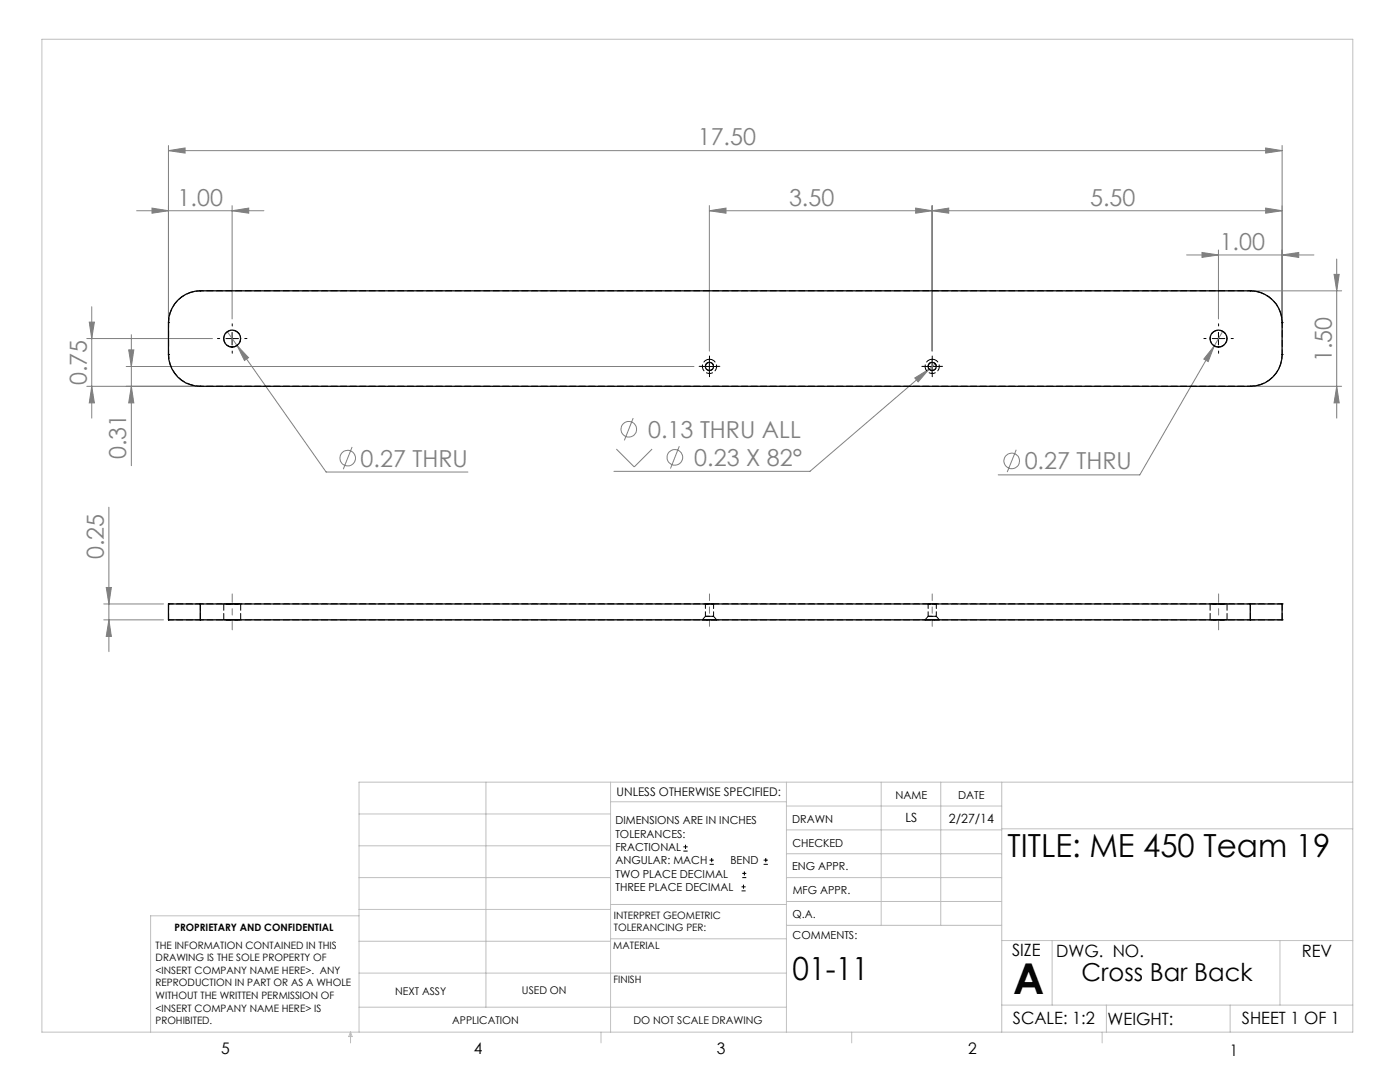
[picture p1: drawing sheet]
<svg xmlns="http://www.w3.org/2000/svg" width="279mm" height="216mm" viewBox="0 0 279 216" stroke-linecap="round" stroke-linejoin="round" font-family="sans-serif">
<g fill="none" stroke="#808080" stroke-width=".2">
<path d="M33.6 30.1l3.3-.6v1.1zM33.6 29v34.4M33.6 30.1h222.3M252.6 29.5l3.3 .6-3.3 .5zM255.9 29v34.4M27.3 42.1h25.4M30.3 41.5l3.3 .6-3.3 .4zM46.3 42.1l3.3-.6v1zM46.3 41v22.6M141.6 42.1l3.3-.6v1zM141.6 42.1h114.3M141.6 41v29.1"/>
<path d="M182.7 41.5l3.3 .6-3.3 .4zM186 42.1l3.3-.6v1zM186 41v29.1M236.8 50.9h25.4M239.9 50.4l3.3 .5-3.3 .5zM243.2 49.9v13.7M250.5 58h17.3M252.6 41.5l3.3 .6-3.3 .4zM255.9 50.9l3.3-.5v1zM266.2 54.8h1.1l-.5 3.2zM266.8 51.7v31.7M17.3 77.1h21.7"/>
<path d="M17.3 67.6h25.1M17.8 64.3h1l-.5 3.3zM18.3 61.2v22.2M18.3 77.1l.5 3.3h-1zM25.2 73.1h113.3M25.7 69.8h1l-.5 3.3zM26.2 77.1l.5 3.3h-1zM26.2 66.8v26.1M45.4 66.2l1.9 2.7M47.3 68.9l2.3 2.5-.8 .5zM47.3 68.9l17.8 25.3h28.3M182.6 75.4l2.8-1.7-2.2 2.5z"/>
<path d="M186.7 72.6l-25.1 21.5h-39.1M242.3 69l-1.2 3.1-.9-.5zM242.3 69l-14.8 25.8h-28.3M244 66.1l-1.7 2.9M250.5 77.1h17.3M266.8 77.1l.5 3.3h-1.1zM70.3 89.2l-1.8 4.4M123 89.6l3.6 3.6 3.5-3.6M126.4 83.4l-1.8 4.5M135.6 89l-1.8 4.5M202.8 89.7l-1.8 4.5M21.2 117.2h1l-.5 3.3z"/>
<path d="M21.7 101.2v28.8M20.7 123.7h11.9M20.7 120.5h11.9M21.7 123.7l.5 3.3h-1z"/>
<circle cx="69.4" cy="91.4" r="1.56"/>
<circle cx="125.5" cy="85.6" r="1.55"/>
<circle cx="134.7" cy="91.3" r="1.55"/>
<circle cx="201.9" cy="92" r="1.56"/>
</g>
<g fill="none" stroke="#000" stroke-width=".2">
<path d="M45.1 67.6h2.5M46.3 66.3v2.5M140.3 73.1h2.5M141.6 71.9v2.5M184.8 73.1h2.5M186 71.9v2.5M241.9 67.6h2.5M243.2 66.3v2.5M136.4 169.8h.8M136.4 169h.8M136.8 168.6v.8M141.6 172.5h.9"/>
<path d="M141.6 171.6h.9M142 171.2v.8M148 177.8h.8M148 177h.8M148.1 175.1h.8M148.1 174.3h.8M148.4 176.5v.8M148.6 173.9v.8M152.4 172.5h.8M152.4 171.6h.8M152.8 171.2v.8"/>
</g>
<g fill="none" stroke="#000" stroke-width=".2" stroke-dasharray="15.2 1.3 1.3 1.3">
<path d="M43.8 67.5h-.4M46.3 65v-.4M46.3 70v.5M48.8 67.5h.5M140.3 73.1h-.8M141.6 71.9v-.9M141.6 74.4v.8M142.8 73.1h.9M184.8 73.1h-.8M186 71.9v-.9M186 74.4v.8M187.3 73.1h.8"/>
<path d="M240.7 67.5h-.4M243.2 65v-.4M243.2 70v.5M245.7 67.5h.4"/>
</g>
<path d="M46.3 118.5v7.2M243.2 125.7v-7.2" fill="none" stroke="#808080" stroke-width=".2" stroke-dasharray="15.2 1.3 1.3 1.3" stroke-dashoffset="13.6"/>
<path d="M141.6 118.5v6.5M186 125v-6.5" fill="none" stroke="#808080" stroke-width=".2" stroke-dasharray="15.2 1.3 1.3 1.3" stroke-dashoffset="13.9"/>
<g fill="none" stroke="#c0c0c0" stroke-width=".2">
<path d="M8.4 7.8h261.6v198.2h-261.6zM97 156.1v44.9M121.8 156.1v49.9M121.8 160h35.2M157 156.1v49.9M175.9 156.1v28.5M187.7 156.1v28.5M199.9 156.1v49.9M270 156.1h-198.4v49.9M71.6 175.1h50.2M71.6 168.8h50.2M71.6 162.4h50.2"/>
<path d="M157 170.4h42.9M157 165.6h42.9M157 160.8h42.9M157 175.1h42.9M157 179.9h42.9M199.9 165.4h70.1M71.6 194.2h85.4M71.6 187.8h50.2M71.6 181.5h50.2M71.6 182.7h-41.5v23.3M121.8 187.3h35.2M121.8 180.5h35.2"/>
<path d="M157 184.6h42.9M199.9 187.7h70.1M210 187.7v12.9M255.4 187.7v12.9M70 206v2.1M70 206l.3 .8h-.7zM71.6 201h85.4M119.9 206v2.1M170 206v2.1M199.9 200.6h70.1M220 206v2.1M220.8 200.6v5.4"/>
<path d="M245.5 200.6v5.4"/>
</g>
<g fill="#808080">
<path d="M46.3 42.1l3.3-.6v1zM30.3 41.5l3.3 .6-3.3 .4zM252.6 41.5l3.3 .6-3.3 .4zM186 42.1l3.3-.6v1zM182.7 41.5l3.3 .6-3.3 .4zM141.6 42.1l3.3-.6v1z"/>
<path d="M239.9 50.4l3.3 .5-3.3 .5zM255.9 50.9l3.3-.5v1zM33.6 30.1l3.3-.6v1.1zM252.6 29.5l3.3 .6-3.3 .5zM182.6 75.4l.6 .8 2.2-2.5zM242.3 69l-2.1 2.6 .9 .5zM47.3 68.9l1.5 3 .8-.5z"/>
<path d="M21.7 123.7l.5 3.3h-1zM21.2 117.2h1l-.5 3.3z"/>
<path d="M25.7 69.8h1l-.5 3.3zM26.2 77.1l.5 3.3h-1zM17.8 64.3h1l-.5 3.3zM18.3 77.1l.5 3.3h-1zM266.2 54.8h1.1l-.5 3.2zM266.8 77.1l.5 3.3h-1.1z"/>
</g>
<g fill="none" stroke="#000" stroke-width=".25">
<path d="M35.5 59.9a6.3 6.3 0 0 1 4.5-1.9h209.5a6.4 6.4 0 0 1 6.4 6.4v6.3a6.3 6.3 0 0 1-6.4 6.4h-209.5a6.3 6.3 0 0 1-6.4-6.4v-6.3a6.4 6.4 0 0 1 1.9-4.5zM40 120.5h-6.4v3.2h6.4M40 120.5v3.2M40 120.5h209.5M40 123.7h209.5M249.5 120.5h6.4v3.2h-6.4M249.5 120.5v3.2"/>
<circle cx="46.3" cy="67.6" r="1.7"/>
<circle cx="141.6" cy="73.1" r=".81"/>
<circle cx="186" cy="73.1" r=".81"/>
<circle cx="243.2" cy="67.6" r="1.7"/>
</g>
<g fill="none" stroke="#000" stroke-width=".2" stroke-dasharray="1.3 .6">
<path d="M40 58h.1M249.5 58h.1M33.6 64.4h.1M33.6 70.7h.1M40 77.1h.1M141.6 72.3a.82 .82 0 0 1 .7 1.1 .82 .82 0 0 1-1.3 .3 .82 .82 0 0 1 .3-1.3l.3-.1M141.6 71.7a1.43 1.43 0 0 1 1.3 2 1.43 1.43 0 0 1-2.4 .4 1.43 1.43 0 0 1 .6-2.3l.5-.1M186 72.3a.82 .82 0 0 1 .8 1.1 .82 .82 0 0 1-1.3 .3 .82 .82 0 0 1 .2-1.3l.3-.1M186 71.7a1.43 1.43 0 0 1 1.4 2 1.43 1.43 0 0 1-2.4 .4 1.43 1.43 0 0 1 .6-2.3l.4-.1M249.5 77.1h.1M255.9 64.4h.1M255.9 70.7h.1"/>
<path d="M33.6 120.5v3.2M33.6 120.5h.1M33.6 123.7h.1M40 123.7v-3.2M44.7 120.5v3.2M48 123.7v-3.2M141.3 123h1.1h-1.6h.5M141.6 120.5h.8h-1.6h.8M185.7 123h1.2h-1.7h.5M186 120.5h.9h-1.7h.8M241.5 120.5v3.2M244.9 123.7v-3.2"/>
<path d="M249.5 120.5v3.2M255.9 120.5h.1M255.9 123.7h.1M255.9 123.7v-3.2"/>
</g>
<path d="M249.5 58h-209.5M40 77.1h209.5M141.6 123.7h1.4h-2.8h1.4M186 123.7h1.5h-2.9h1.4M249.5 120.5h-209.5M249.5 123.7h-209.5" fill="none" stroke="#000" stroke-width=".2" stroke-dasharray="1.3 .6" stroke-dashoffset=".6"/>
<path d="M46.3 69.2a1.69 1.69 0 0 0 1.6-2.3 1.69 1.69 0 0 0-2.8-.5 1.69 1.69 0 0 0 .7 2.8h.5M243.2 69.2a1.69 1.69 0 0 0 1.5-2.3 1.69 1.69 0 0 0-2.8-.5 1.69 1.69 0 0 0 .8 2.8h.5M46.3 120.5h1.7h-3.3h1.6M46.3 123.7h1.7h-3.3h1.6M243.2 120.5h1.7h-3.4h1.7M243.2 123.7h1.7h-3.4h1.7" fill="none" stroke="#000" stroke-width=".2" stroke-dasharray="1.3 .6" stroke-dashoffset=".1"/>
<path d="M33.6 64.4v6.3M255.9 70.7v-6.3M33.6 123.7h6.4M40 120.5h-6.4M249.5 123.7h6.4M255.9 120.5h-6.4" fill="none" stroke="#000" stroke-width=".2" stroke-dasharray="1.3 .6" stroke-dashoffset=".3"/>
<path d="M140.8 123l-.6 .7M143 123.7l-.6-.7M185.2 123l-.6 .7M187.5 123.7l-.6-.7" fill="none" stroke="#000" stroke-width=".2" stroke-dasharray="1.3 .6" stroke-dashoffset=".5"/>
<path d="M249.5 58a6.3 6.3 0 0 1 6.4 6.4M33.6 64.4a6.3 6.3 0 0 1 6.4-6.4M40 77.1a6.3 6.3 0 0 1-6.4-6.4M255.9 70.7a6.3 6.3 0 0 1-6.4 6.4M140.8 120.5v2.5M142.4 123v-2.5M185.2 120.5v2.5M186.9 123v-2.5" fill="none" stroke="#000" stroke-width=".2" stroke-dasharray="1.3 .6" stroke-dashoffset=".4"/>
<text font-size="8.5" x="202.2" y="198.3">A</text>
<g font-size="6.3">
<text x="201.1" y="171">TITLE: ME 450 Team 19</text>
<text x="158.2" y="195.5">01-11</text>
</g>
<text font-size="4.9" x="215.8" y="195.7">Cross Bar Back</text>
<g font-size="4.7" fill="#808080">
<text x="139.2" y="29">17.50</text>
<text x="35.4" y="41">1.00</text>
<text x="157.5" y="41">3.50</text>
<text x="217.6" y="41">5.50</text>
<text x="243.4" y="49.8">1.00</text>
<text x="17.3" y="76.8" transform="rotate(-90 17.3 76.8)">0.75</text>
<text x="265.8" y="72.3" transform="rotate(-90 265.8 72.3)">1.50</text>
<text x="129.4" y="87.4">0.13 THRU ALL</text>
<text x="25.2" y="91.6" transform="rotate(-90 25.2 91.6)">0.31</text>
<text x="72" y="93.1">0.27 THRU</text>
<text x="138.6" y="93">0.23 X 82°</text>
<text x="204.5" y="93.7">0.27 THRU</text>
<text x="20.7" y="111.5" transform="rotate(-90 20.7 111.5)">0.25</text>
</g>
<g font-size="3.4">
<text x="202" y="190.8">SIZE</text>
<text x="210.8" y="190.9">DWG. NO.</text>
<text x="259.8" y="191">REV</text>
<text x="202.1" y="204.4">SCALE: 1:2</text>
<text x="221" y="204.5">WEIGHT:</text>
<text x="247.8" y="204.4">SHEET 1 OF 1</text>
</g>
<g font-size="3.2">
<text x="44.2" y="210.4">5</text>
<text x="94.6" y="210.3">4</text>
<text x="143.1" y="210.4">3</text>
<text x="193.2" y="210.3">2</text>
<text x="245.4" y="210.6">1</text>
</g>
<g font-size="2.5">
<text x="180.7" y="164.1">LS</text>
<text x="189.4" y="164.2">2/27/14</text>
</g>
<text font-size="2.4" x="123.1" y="158.9">UNLESS OTHERWISE SPECIFIED:</text>
<g font-size="2.2">
<text x="178.7" y="159.4">NAME</text>
<text x="191.2" y="159.4">DATE</text>
<text x="122.8" y="164.5">DIMENSIONS ARE IN INCHES</text>
<text x="122.8" y="167.1">TOLERANCES:</text>
<text x="158.1" y="164.2">DRAWN</text>
<text x="122.8" y="169.8">FRACTIONAL</text>
<text x="122.8" y="172.5">ANGULAR: MACH</text>
<text x="145.8" y="172.5">BEND</text>
<text x="158.1" y="173.7">ENG APPR.</text>
<text x="158.2" y="169.1">CHECKED</text>
<text x="122.8" y="175.1">TWO PLACE DECIMAL</text>
<text x="122.8" y="177.8">THREE PLACE DECIMAL</text>
<text x="158.2" y="178.4">MFG APPR.</text>
<text x="158.2" y="183.2">Q.A.</text>
<text x="158.2" y="187.4">COMMENTS:</text>
</g>
<g font-size="2.1">
<text x="78.8" y="198.5">NEXT ASSY</text>
<text x="104.2" y="198.4">USED ON</text>
<text x="90.2" y="204.3">APPLICATION</text>
<text x="126.4" y="204.3">DO NOT SCALE DRAWING</text>
</g>
<g font-size="2">
<text x="34.8" y="185.7">PROPRIETARY AND CONFIDENTIAL</text>
<text x="122.5" y="183.3">INTERPRET GEOMETRIC</text>
<text x="122.5" y="185.9">TOLERANCING PER:</text>
<text x="31.1" y="189.3">THE INFORMATION CONTAINED IN THIS</text>
<text x="31.1" y="191.8">DRAWING IS THE SOLE PROPERTY OF</text>
<text x="122.4" y="189.4">MATERIAL</text>
<text x="31.1" y="194.3">&lt;INSERT COMPANY NAME HERE&gt;. ANY</text>
<text x="31.1" y="196.8">REPRODUCTION IN PART OR AS A WHOLE</text>
<text x="122.4" y="196.2">FINISH</text>
<text x="31.1" y="199.4">WITHOUT THE WRITTEN PERMISSION OF</text>
<text x="31.1" y="201.9">&lt;INSERT COMPANY NAME HERE&gt; IS</text>
<text x="31.1" y="204.4">PROHIBITED.</text>
</g>
</svg>
